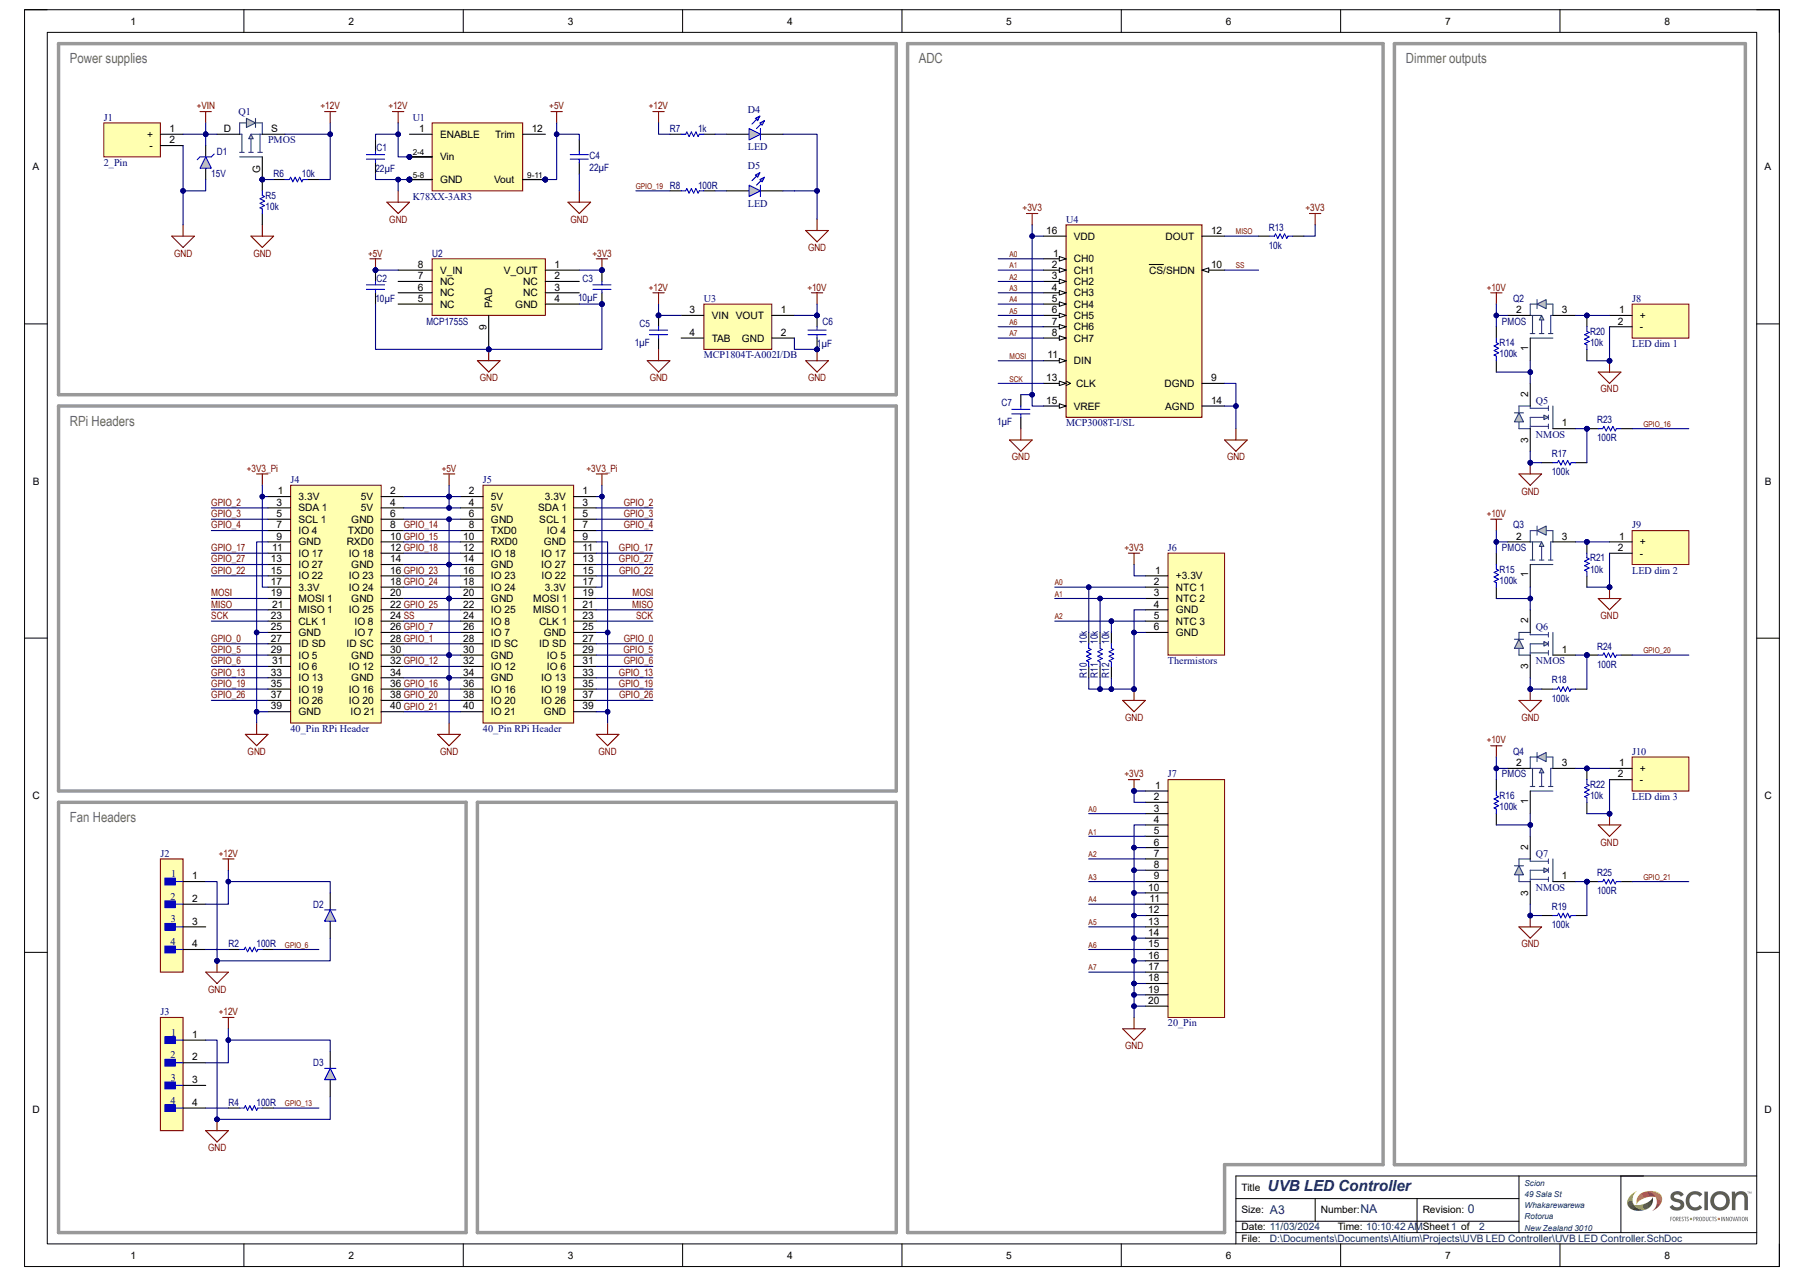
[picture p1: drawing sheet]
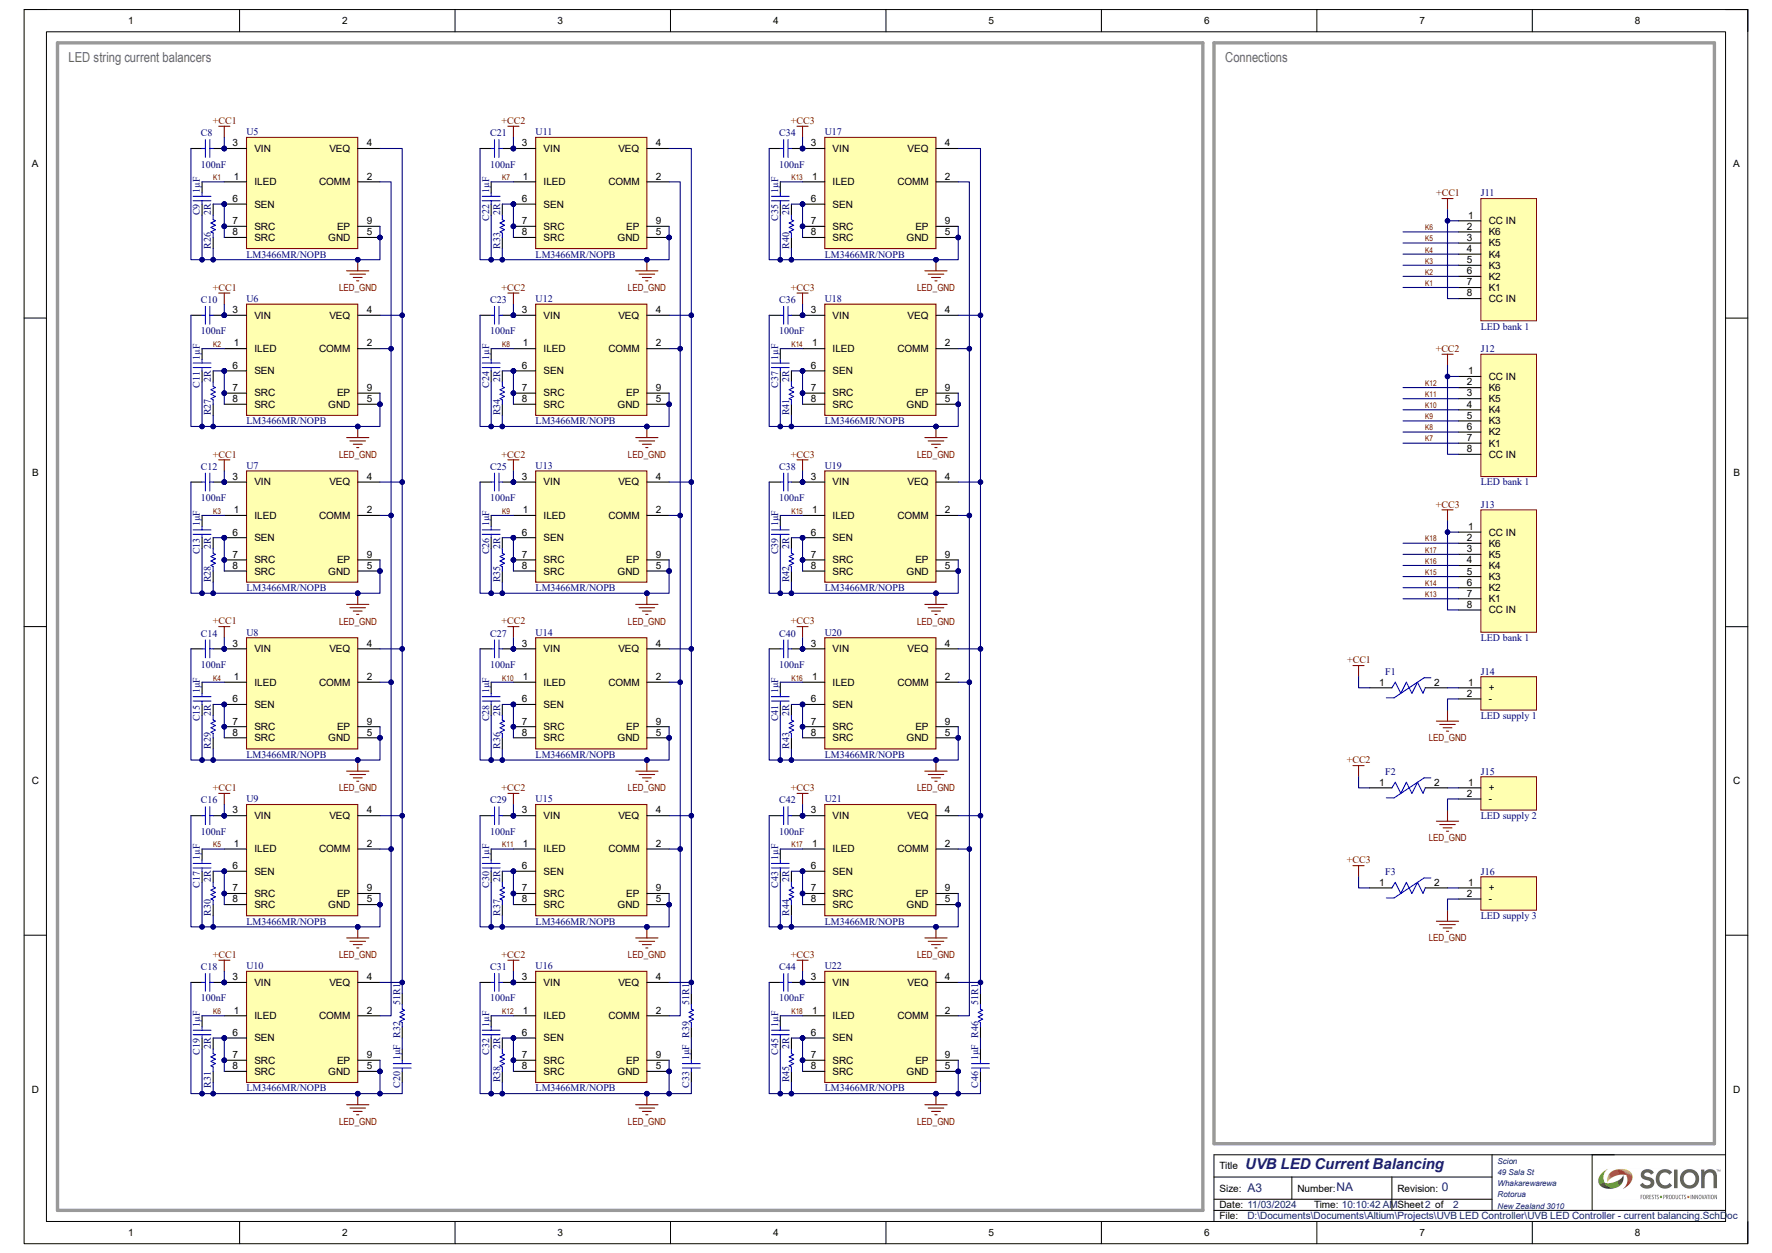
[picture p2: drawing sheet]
# Altium project UVB LED Controller.PrjPcb
2 sheets, 142 parts. Net scope: global (net labels, ports and power ports of the same name join across sheets).
Board file: UVB LED Controller.PcbDoc
Sheets:
  UVB LED Controller.SchDoc
  UVB LED Controller - current balancing.SchDoc

## Sheet UVB LED Controller.SchDoc: UVB LED Controller
size A3; Author: Peake J; CompanyName: Scion Research; DrawnBy: Peake J; Engineer: Peake J; Organization: Scion; Address1: 49 Sala St; Address2: Whakarewarewa; Address3: Rotorua; Address4: New Zealand 3010; DocumentNumber: NA; Revision: 0; SheetNumber: 1; SheetTotal: 2

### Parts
C1  value 22µF  [1206_CAP]  (hidden comment: Capacitor)
C2  value 10µF  [0603_CAP]  (hidden comment: Capacitor)
C3  value 10µF  [0603_CAP]  (hidden comment: Capacitor)
C4  value 22µF  [1206_CAP]  (hidden comment: Capacitor)
C5  value 1µF  [0603_CAP]  (hidden comment: Capacitor)
C6  value 1µF  [0603_CAP]  (hidden comment: Capacitor)
C7  value 1µF  [0603_CAP]  (hidden comment: Capacitor)
D1  Rated Voltage: 15V  [SMBJ]  (hidden comment: Transil)
D2  Diode  [SOD-123]  (value not drawn)
D3  Diode  [SOD-123]  (value not drawn)
D4  LED  [KPA-2106S_LED]
D5  LED  [KPA-2106S_LED]
J1  2_Pin  [2P 3.81mm Header Plugable]
J2  22-29-2041  [FP-22-29-2041-MFG]  (value not drawn)
J3  22-29-2041  [FP-22-29-2041-MFG]  (value not drawn)
J4  40_Pin RPi Header  [40_Pin_0.1in_male_header]
J5  40_Pin RPi Header  [40_Pin_0.1in_female_header]
J6  Thermistors  [6P RA MOLEX Clik-MATE 1.5mm]
J7  20_Pin  [20P 2.54mm DIP header]
J8  LED dim 1  [2P 3.81mm Header Plugable]
J9  LED dim 2  [2P 3.81mm Header Plugable]
J10  LED dim 3  [2P 3.81mm Header Plugable]
Q1  PMOS  [PowerDI 5060-8]
Q2  PMOS  [SOT-23-PMOS]
Q3  PMOS  [SOT-23-PMOS]
Q4  PMOS  [SOT-23-PMOS]
Q5  NMOS  [SOT-23]
Q6  NMOS  [SOT-23]
Q7  NMOS  [SOT-23]
R2  value 100R  [0603_RES]  (hidden comment: Resistor)
R4  value 100R  [0603_RES]  (hidden comment: Resistor)
R5  value 10k  [0603_RES]  (hidden comment: Resistor)
R6  value 10k  [0603_RES]  (hidden comment: Resistor)
R7  value 1k  [0603_RES]  (hidden comment: Resistor)
R8  value 100R  [0603_RES]  (hidden comment: Resistor)
R10  value 10k  [0603_RES]  (hidden comment: Resistor)
R11  value 10k  [0603_RES]  (hidden comment: Resistor)
R12  value 10k  [0603_RES]  (hidden comment: Resistor)
R13  value 10k  [0603_RES]  (hidden comment: Resistor)
R14  value 100k  [0603_RES]  (hidden comment: Resistor)
R15  value 100k  [0603_RES]  (hidden comment: Resistor)
R16  value 100k  [0603_RES]  (hidden comment: Resistor)
R17  value 100k  [0603_RES]  (hidden comment: Resistor)
R18  value 100k  [0603_RES]  (hidden comment: Resistor)
R19  value 100k  [0603_RES]  (hidden comment: Resistor)
R20  value 10k  [0603_RES]  (hidden comment: Resistor)
R21  value 10k  [0603_RES]  (hidden comment: Resistor)
R22  value 10k  [0603_RES]  (hidden comment: Resistor)
R23  value 100R  [0603_RES]  (hidden comment: Resistor)
R24  value 100R  [0603_RES]  (hidden comment: Resistor)
R25  value 100R  [0603_RES]  (hidden comment: Resistor)
U1  K78XX-3AR3  [K78XX-3AR3-Footprint]
U2  MCP1755S  [8P 2x3 DFN]
U3  MCP1804T-A002I/DB  [SOT-223-DB3_N]
U4  MCP3008T-I/SL  [FP-C04-108-MFG]

### Blocks framed on the sheet
Power supplies: C1-C6 D1 D4 D5 J1 Q1 R5-R8 U1-U3
ADC: C7 J6 J7 R10-R13 U4
Dimmer outputs: J8-J10 Q2-Q7 R14-R25
RPi Headers: J4 J5
Fan Headers: D2 D3 J2 J3 R2 R4

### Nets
+3V3: C3.1 C7.1 J6.1(+3.3V) J7.1 J7.2 R13.1 U2.1(V_OUT) U4.15(VREF) U4.16(VDD)
+3V3_Pi: J4.1(3.3V) J4.17(3.3V) J5.1(3.3V) J5.17(3.3V)
+5V: C2.1 C4.2 J4.2(5V) J4.4(5V) J5.2(5V) J5.4(5V) U1.9(Vout) U1.10(Vout) U1.11(Vout) U2.8(V_IN)
+10V: C6.1 Q2.2(S) Q3.2(S) Q4.2(S) R14.2 R15.2 R16.2 U3.1(VOUT)
+12V: C1.1 C5.1 D2.1(K) D3.1(K) J2.2 J3.2 Q1.S R6.2 R7.1 U1.2(Vin) U1.3(Vin) U1.4(Vin) U3.3(VIN)
+VIN: D1.2(K) J1.1(+) Q1.D
GND: C1.2 C2.2 C3.2 C4.1 C5.2 C6.2 C7.2 D1.1(A) D2.2(A) D3.2(A) D4.1(K) D5.1(K) J1.2(-) J2.1 J3.1 J4.6(GND) J4.9(GND) J4.14(GND) J4.20(GND) J4.25(GND) J4.30(GND) J4.34(GND) J4.39(GND) J5.6(GND) J5.9(GND) J5.14(GND) J5.20(GND) J5.25(GND) J5.30(GND) J5.34(GND) J5.39(GND) J6.4(GND) J6.6(GND) J7.4 J7.6 J7.8 J7.10 J7.12 J7.14 J7.16 J7.18 J7.19 J7.20 J8.2(-) J9.2(-) J10.2(-) Q5.3(S) Q6.3(S) Q7.3(S) R5.1 R10.1 R11.1 R12.1 R17.2 R18.2 R19.2 R20.1 R21.1 R22.1 U1.5(GND) U1.6(GND) U1.7(GND) U1.8(GND) U2.4(GND) U2.9(PAD) U3.2(GND) U4.9(DGND) U4.14(AGND)
A0: J6.2(NTC_1) J7.3 R10.2 U4.1(CH0)
A1: J6.3(NTC_2) J7.5 R11.2 U4.2(CH1)
A2: J6.5(NTC_3) J7.7 R12.2 U4.3(CH2)
A3: J7.9 U4.4(CH3)
A4: J7.11 U4.5(CH4)
A5: J7.13 U4.6(CH5)
A6: J7.15 U4.7(CH6)
A7: J7.17 U4.8(CH7)
GPIO_0: J4.27(ID_SD) J5.27(ID_SD)
GPIO_1: J4.28(ID_SC) J5.28(ID_SC)
GPIO_2: J4.3(SDA_1) J5.3(SDA_1)
GPIO_3: J4.5(SCL_1) J5.5(SCL_1)
GPIO_4: J4.7(IO_4) J5.7(IO_4)
GPIO_5: J4.29(IO_5) J5.29(IO_5)
GPIO_6: J4.31(IO_6) J5.31(IO_6) R2.2
GPIO_7: J4.26(IO_7) J5.26(IO_7)
GPIO_12: J4.32(IO_12) J5.32(IO_12)
GPIO_13: J4.33(IO_13) J5.33(IO_13) R4.2
GPIO_14: J4.8(TXD0) J5.8(TXD0)
GPIO_15: J4.10(RXD0) J5.10(RXD0)
GPIO_16: J4.36(IO_16) J5.36(IO_16) R23.1
GPIO_17: J4.11(IO_17) J5.11(IO_17)
GPIO_18: J4.12(IO_18) J5.12(IO_18)
GPIO_19: J4.35(IO_19) J5.35(IO_19) R8.1
GPIO_20: J4.38(IO_20) J5.38(IO_20) R24.1
GPIO_21: J4.40(IO_21) J5.40(IO_21) R25.1
GPIO_22: J4.15(IO_22) J5.15(IO_22)
GPIO_23: J4.16(IO_23) J5.16(IO_23)
GPIO_24: J4.18(IO_24) J5.18(IO_24)
GPIO_25: J4.22(IO_25) J5.22(IO_25)
GPIO_26: J4.37(IO_26) J5.37(IO_26)
GPIO_27: J4.13(IO_27) J5.13(IO_27)
MISO: J4.21(MISO_1) J5.21(MISO_1) R13.2 U4.12(DOUT)
MOSI: J4.19(MOSI_1) J5.19(MOSI_1) U4.11(DIN)
SCK: J4.23(CLK_1) J5.23(CLK_1) U4.13(CLK)
SS: J4.24(IO_8) J5.24(IO_8) U4.10(~{CS}/SHDN)
NetD4_2: D4.2(A) R7.2
NetD5_2: D5.2(A) R8.2
NetJ2_4: J2.4 R2.1
NetJ3_4: J3.4 R4.1
NetJ8_1: J8.1(+) Q2.3(D) R20.2
NetJ9_1: J9.1(+) Q3.3(D) R21.2
NetJ10_1: J10.1(+) Q4.3(D) R22.2
NetQ1_G: Q1.G R5.2 R6.1
NetQ2_1: Q2.1(G) Q5.2(D) R14.1
NetQ3_1: Q3.1(G) Q6.2(D) R15.1
NetQ4_1: Q4.1(G) Q7.2(D) R16.1
NetQ5_1: Q5.1(G) R17.1 R23.2
NetQ6_1: Q6.1(G) R18.1 R24.2
NetQ7_1: Q7.1(G) R19.1 R25.2

Not connected (* = marked no-connect by the designer): J2 3; J3 3; U1 1(ENABLE) 12(Trim); U2 2(NC) 3(NC) 5(NC) 6(NC) 7(NC); U3 4(TAB)

## Sheet UVB LED Controller - current balancing.SchDoc: UVB LED Current Balancing
size A3; Author: Peake J; CompanyName: Scion Research; DrawnBy: Peake J; Engineer: Peake J; Organization: Scion; Address1: 49 Sala St; Address2: Whakarewarewa; Address3: Rotorua; Address4: New Zealand 3010; DocumentNumber: NA; Revision: 0; SheetNumber: 2; SheetTotal: 2

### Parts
C8  value 100nF  [0603_CAP]  (hidden comment: Capacitor)
C9  value 1µF  [0603_CAP]  (hidden comment: Capacitor)
C10  value 100nF  [0603_CAP]  (hidden comment: Capacitor)
C11  value 1µF  [0603_CAP]  (hidden comment: Capacitor)
C12  value 100nF  [0603_CAP]  (hidden comment: Capacitor)
C13  value 1µF  [0603_CAP]  (hidden comment: Capacitor)
C14  value 100nF  [0603_CAP]  (hidden comment: Capacitor)
C15  value 1µF  [0603_CAP]  (hidden comment: Capacitor)
C16  value 100nF  [0603_CAP]  (hidden comment: Capacitor)
C17  value 1µF  [0603_CAP]  (hidden comment: Capacitor)
C18  value 100nF  [0603_CAP]  (hidden comment: Capacitor)
C19  value 1µF  [0603_CAP]  (hidden comment: Capacitor)
C20  value 1µF  [0603_CAP]  (hidden comment: Capacitor)
C21  value 100nF  [0603_CAP]  (hidden comment: Capacitor)
C22  value 1µF  [0603_CAP]  (hidden comment: Capacitor)
C23  value 100nF  [0603_CAP]  (hidden comment: Capacitor)
C24  value 1µF  [0603_CAP]  (hidden comment: Capacitor)
C25  value 100nF  [0603_CAP]  (hidden comment: Capacitor)
C26  value 1µF  [0603_CAP]  (hidden comment: Capacitor)
C27  value 100nF  [0603_CAP]  (hidden comment: Capacitor)
C28  value 1µF  [0603_CAP]  (hidden comment: Capacitor)
C29  value 100nF  [0603_CAP]  (hidden comment: Capacitor)
C30  value 1µF  [0603_CAP]  (hidden comment: Capacitor)
C31  value 100nF  [0603_CAP]  (hidden comment: Capacitor)
C32  value 1µF  [0603_CAP]  (hidden comment: Capacitor)
C33  value 1µF  [0603_CAP]  (hidden comment: Capacitor)
C34  value 100nF  [0603_CAP]  (hidden comment: Capacitor)
C35  value 1µF  [0603_CAP]  (hidden comment: Capacitor)
C36  value 100nF  [0603_CAP]  (hidden comment: Capacitor)
C37  value 1µF  [0603_CAP]  (hidden comment: Capacitor)
C38  value 100nF  [0603_CAP]  (hidden comment: Capacitor)
C39  value 1µF  [0603_CAP]  (hidden comment: Capacitor)
C40  value 100nF  [0603_CAP]  (hidden comment: Capacitor)
C41  value 1µF  [0603_CAP]  (hidden comment: Capacitor)
C42  value 100nF  [0603_CAP]  (hidden comment: Capacitor)
C43  value 1µF  [0603_CAP]  (hidden comment: Capacitor)
C44  value 100nF  [0603_CAP]  (hidden comment: Capacitor)
C45  value 1µF  [0603_CAP]  (hidden comment: Capacitor)
C46  value 1µF  [0603_CAP]  (hidden comment: Capacitor)
F1  0ZCF0100AF2A  [FP-0ZCF0100AF2A-MFG]  (value not drawn)
F2  0ZCF0100AF2A  [FP-0ZCF0100AF2A-MFG]  (value not drawn)
F3  0ZCF0100AF2A  [FP-0ZCF0100AF2A-MFG]  (value not drawn)
J11  LED bank 1  [8P RA MOLEX Clik-MATE 1.5mm]
J12  LED bank 1  [8P RA MOLEX Clik-MATE 1.5mm]
J13  LED bank 1  [8P RA MOLEX Clik-MATE 1.5mm]
J14  LED supply 1  [2P 3.81mm Header Plugable]
J15  LED supply 2  [2P 3.81mm Header Plugable]
J16  LED supply 3  [2P 3.81mm Header Plugable]
R26  value 2R  [0603_RES]  (hidden comment: Resistor)
R27  value 2R  [0603_RES]  (hidden comment: Resistor)
R28  value 2R  [0603_RES]  (hidden comment: Resistor)
R29  value 2R  [0603_RES]  (hidden comment: Resistor)
R30  value 2R  [0603_RES]  (hidden comment: Resistor)
R31  value 2R  [0603_RES]  (hidden comment: Resistor)
R32  value 51R1  [0603_RES]  (hidden comment: Resistor)
R33  value 2R  [0603_RES]  (hidden comment: Resistor)
R34  value 2R  [0603_RES]  (hidden comment: Resistor)
R35  value 2R  [0603_RES]  (hidden comment: Resistor)
R36  value 2R  [0603_RES]  (hidden comment: Resistor)
R37  value 2R  [0603_RES]  (hidden comment: Resistor)
R38  value 2R  [0603_RES]  (hidden comment: Resistor)
R39  value 51R1  [0603_RES]  (hidden comment: Resistor)
R40  value 2R  [0603_RES]  (hidden comment: Resistor)
R41  value 2R  [0603_RES]  (hidden comment: Resistor)
R42  value 2R  [0603_RES]  (hidden comment: Resistor)
R43  value 2R  [0603_RES]  (hidden comment: Resistor)
R44  value 2R  [0603_RES]  (hidden comment: Resistor)
R45  value 2R  [0603_RES]  (hidden comment: Resistor)
R46  value 51R1  [0603_RES]  (hidden comment: Resistor)
U5  LM3466MR/NOPB  [FP-DDA0008A-MFG]
U6  LM3466MR/NOPB  [FP-DDA0008A-MFG]
U7  LM3466MR/NOPB  [FP-DDA0008A-MFG]
U8  LM3466MR/NOPB  [FP-DDA0008A-MFG]
U9  LM3466MR/NOPB  [FP-DDA0008A-MFG]
U10  LM3466MR/NOPB  [FP-DDA0008A-MFG]
U11  LM3466MR/NOPB  [FP-DDA0008A-MFG]
U12  LM3466MR/NOPB  [FP-DDA0008A-MFG]
U13  LM3466MR/NOPB  [FP-DDA0008A-MFG]
U14  LM3466MR/NOPB  [FP-DDA0008A-MFG]
U15  LM3466MR/NOPB  [FP-DDA0008A-MFG]
U16  LM3466MR/NOPB  [FP-DDA0008A-MFG]
U17  LM3466MR/NOPB  [FP-DDA0008A-MFG]
U18  LM3466MR/NOPB  [FP-DDA0008A-MFG]
U19  LM3466MR/NOPB  [FP-DDA0008A-MFG]
U20  LM3466MR/NOPB  [FP-DDA0008A-MFG]
U21  LM3466MR/NOPB  [FP-DDA0008A-MFG]
U22  LM3466MR/NOPB  [FP-DDA0008A-MFG]

### Blocks framed on the sheet
LED string current balancers: C8-C46 R26-R46 U5-U22
Connections: F1-F3 J11-J16

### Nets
+CC1: C8.1 C10.1 C12.1 C14.1 C16.1 C18.1 F1.1 J11.1(CC_IN) J11.8(CC_IN) U5.3(VIN) U6.3(VIN) U7.3(VIN) U8.3(VIN) U9.3(VIN) U10.3(VIN)
+CC2: C21.1 C23.1 C25.1 C27.1 C29.1 C31.1 F2.1 J12.1(CC_IN) J12.8(CC_IN) U11.3(VIN) U12.3(VIN) U13.3(VIN) U14.3(VIN) U15.3(VIN) U16.3(VIN)
+CC3: C34.1 C36.1 C38.1 C40.1 C42.1 C44.1 F3.1 J13.1(CC_IN) J13.8(CC_IN) U17.3(VIN) U18.3(VIN) U19.3(VIN) U20.3(VIN) U21.3(VIN) U22.3(VIN)
LED_GND: C8.2 C9.2 C10.2 C11.2 C12.2 C13.2 C14.2 C15.2 C16.2 C17.2 C18.2 C19.2 C20.1 C21.2 C22.2 C23.2 C24.2 C25.2 C26.2 C27.2 C28.2 C29.2 C30.2 C31.2 C32.2 C33.1 C34.2 C35.2 C36.2 C37.2 C38.2 C39.2 C40.2 C41.2 C42.2 C43.2 C44.2 C45.2 C46.1 J14.2(-) J15.2(-) J16.2(-) R26.1 R27.1 R28.1 R29.1 R30.1 R31.1 R33.1 R34.1 R35.1 R36.1 R37.1 R38.1 R40.1 R41.1 R42.1 R43.1 R44.1 R45.1 U5.5(GND) U5.9(EP) U6.5(GND) U6.9(EP) U7.5(GND) U7.9(EP) U8.5(GND) U8.9(EP) U9.5(GND) U9.9(EP) U10.5(GND) U10.9(EP) U11.5(GND) U11.9(EP) U12.5(GND) U12.9(EP) U13.5(GND) U13.9(EP) U14.5(GND) U14.9(EP) U15.5(GND) U15.9(EP) U16.5(GND) U16.9(EP) U17.5(GND) U17.9(EP) U18.5(GND) U18.9(EP) U19.5(GND) U19.9(EP) U20.5(GND) U20.9(EP) U21.5(GND) U21.9(EP) U22.5(GND) U22.9(EP)
K1: C9.1 J11.7(K1) U5.1(ILED)
K2: C11.1 J11.6(K2) U6.1(ILED)
K3: C13.1 J11.5(K3) U7.1(ILED)
K4: C15.1 J11.4(K4) U8.1(ILED)
K5: C17.1 J11.3(K5) U9.1(ILED)
K6: C19.1 J11.2(K6) U10.1(ILED)
K7: C22.1 J12.7(K1) U11.1(ILED)
K8: C24.1 J12.6(K2) U12.1(ILED)
K9: C26.1 J12.5(K3) U13.1(ILED)
K10: C28.1 J12.4(K4) U14.1(ILED)
K11: C30.1 J12.3(K5) U15.1(ILED)
K12: C32.1 J12.2(K6) U16.1(ILED)
K13: C35.1 J13.7(K1) U17.1(ILED)
K14: C37.1 J13.6(K2) U18.1(ILED)
K15: C39.1 J13.5(K3) U19.1(ILED)
K16: C41.1 J13.4(K4) U20.1(ILED)
K17: C43.1 J13.3(K5) U21.1(ILED)
K18: C45.1 J13.2(K6) U22.1(ILED)
NetC20_2: C20.2 R32.1
NetC33_2: C33.2 R39.1
NetC46_2: C46.2 R46.1
NetF1_2: F1.2 J14.1(+)
NetF2_2: F2.2 J15.1(+)
NetF3_2: F3.2 J16.1(+)
NetR26_2: R26.2 U5.6(SEN) U5.7(SRC) U5.8(SRC)
NetR27_2: R27.2 U6.6(SEN) U6.7(SRC) U6.8(SRC)
NetR28_2: R28.2 U7.6(SEN) U7.7(SRC) U7.8(SRC)
NetR29_2: R29.2 U8.6(SEN) U8.7(SRC) U8.8(SRC)
NetR30_2: R30.2 U9.6(SEN) U9.7(SRC) U9.8(SRC)
NetR31_2: R31.2 U10.6(SEN) U10.7(SRC) U10.8(SRC)
NetR32_2: R32.2 U5.4(VEQ) U6.4(VEQ) U7.4(VEQ) U8.4(VEQ) U9.4(VEQ) U10.4(VEQ)
NetR33_2: R33.2 U11.6(SEN) U11.7(SRC) U11.8(SRC)
NetR34_2: R34.2 U12.6(SEN) U12.7(SRC) U12.8(SRC)
NetR35_2: R35.2 U13.6(SEN) U13.7(SRC) U13.8(SRC)
NetR36_2: R36.2 U14.6(SEN) U14.7(SRC) U14.8(SRC)
NetR37_2: R37.2 U15.6(SEN) U15.7(SRC) U15.8(SRC)
NetR38_2: R38.2 U16.6(SEN) U16.7(SRC) U16.8(SRC)
NetR39_2: R39.2 U11.4(VEQ) U12.4(VEQ) U13.4(VEQ) U14.4(VEQ) U15.4(VEQ) U16.4(VEQ)
NetR40_2: R40.2 U17.6(SEN) U17.7(SRC) U17.8(SRC)
NetR41_2: R41.2 U18.6(SEN) U18.7(SRC) U18.8(SRC)
NetR42_2: R42.2 U19.6(SEN) U19.7(SRC) U19.8(SRC)
NetR43_2: R43.2 U20.6(SEN) U20.7(SRC) U20.8(SRC)
NetR44_2: R44.2 U21.6(SEN) U21.7(SRC) U21.8(SRC)
NetR45_2: R45.2 U22.6(SEN) U22.7(SRC) U22.8(SRC)
NetR46_2: R46.2 U17.4(VEQ) U18.4(VEQ) U19.4(VEQ) U20.4(VEQ) U21.4(VEQ) U22.4(VEQ)
NetU5_2: U5.2(COMM) U6.2(COMM) U7.2(COMM) U8.2(COMM) U9.2(COMM) U10.2(COMM)
NetU11_2: U11.2(COMM) U12.2(COMM) U13.2(COMM) U14.2(COMM) U15.2(COMM) U16.2(COMM)
NetU17_2: U17.2(COMM) U18.2(COMM) U19.2(COMM) U20.2(COMM) U21.2(COMM) U22.2(COMM)
